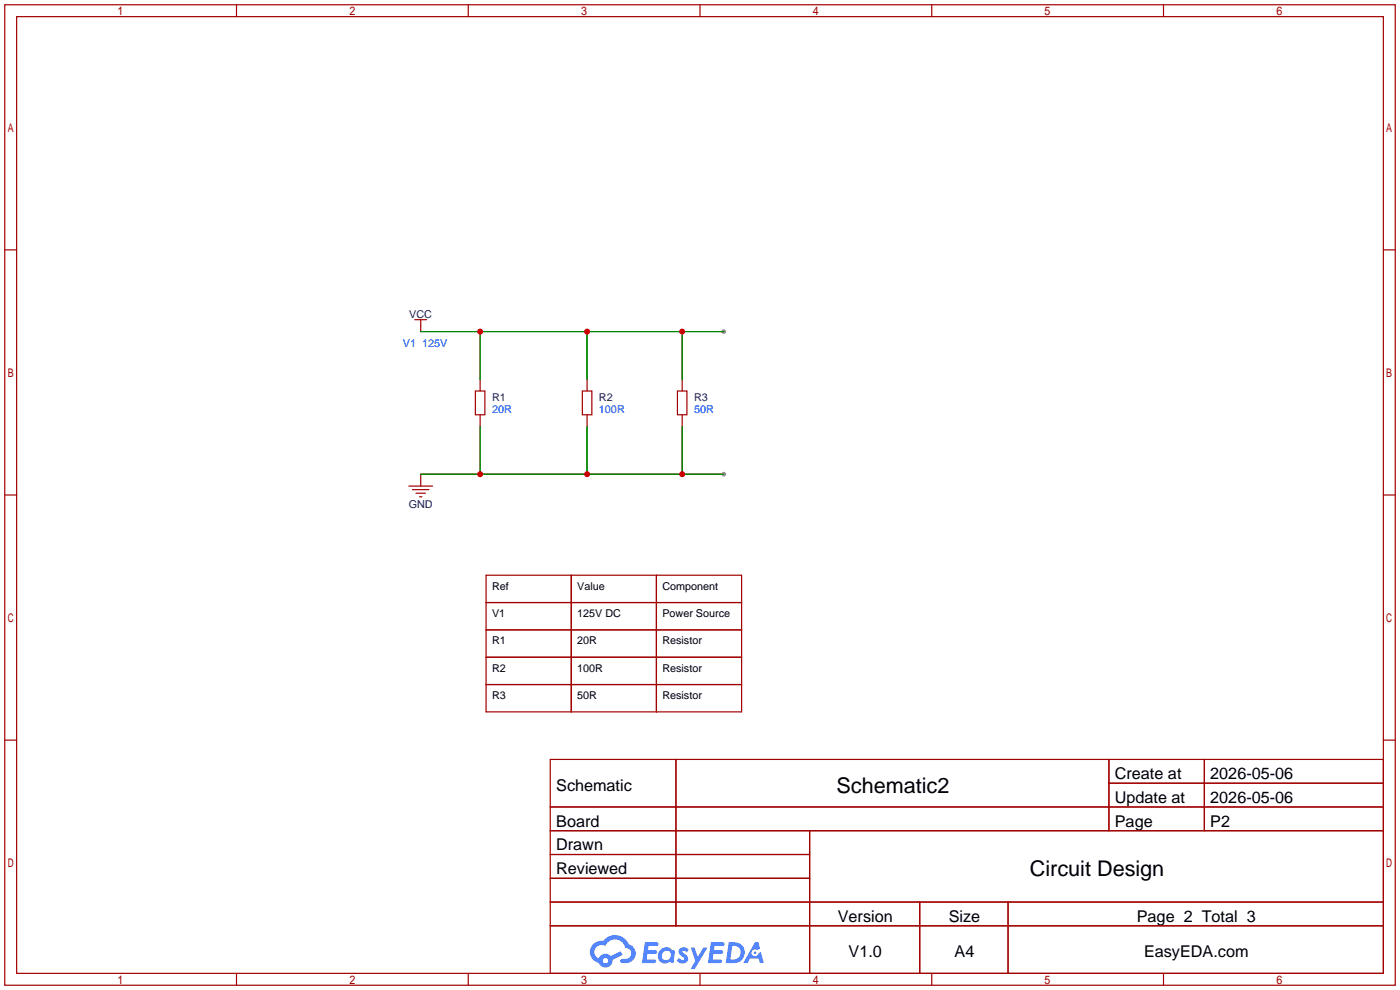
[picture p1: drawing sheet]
<svg xmlns="http://www.w3.org/2000/svg" width="299mm" height="212mm" viewBox="0 0 299 212" stroke-linecap="round" stroke-linejoin="round" font-family="sans-serif">
<g fill="none" stroke="#a10000" stroke-width=".25">
<path d="M1 1h297.2v209.6h-297.2zM3.6 3.6h292.1v204.4h-292.1zM50.5 1v2.6M100.1 1v2.6M149.6 1v2.6M199.1 1v2.6M248.7 1v2.6M1 53.4h2.6M295.7 53.4h2.5M1 105.8h2.6M295.7 105.8h2.5M1 158.2h2.6"/>
<path d="M295.7 158.2h2.5M117.6 162.3h178.1v45.7h-178.1zM117.6 172.5h178.1M117.6 177.5h178.1M144.5 162.3v35.6M173 177.5v30.5M237 162.3v15.2M237 167.4h58.7M257.4 162.3v15.2M117.6 182.6h55.4M117.6 192.8h178.1M117.6 187.7h55.4"/>
<path d="M117.6 197.9h178.1M196.6 192.8v15.2M215.4 192.8v15.2M50.5 208v2.6M100.1 208v2.6M149.6 208v2.6M199.1 208v2.6M248.7 208v2.6"/>
</g>
<g fill="#5487ff">
<path d="M145.3 202.7a1.3 1.3 0 0 1 1.9 .3l-.4 .6a.54 .54 0 0 0-.9-.2l.1 .2a1.34 1.34 0 0 1 .9 1.8 1.47 1.47 0 0 1-2.3-.1l.5-.6 .8 .5a.31 .31 0 0 0 .4-.3 .31 .31 0 0 0-.3-.4 1.12 1.12 0 0 1-.7-1.8z"/>
<path d="M147.6 202.5h.9l.6 2 1.2-2h.9l-2.7 4.6h-.9l1-1.7z"/>
<path d="M137.8 201.4h1.7a1.31 1.31 0 0 1 1.2 .2 .4 .4 0 0 1-.3 .5l-1.8 .1-.1 .9h1.6a.4 .4 0 0 1 .4 .4 .4 .4 0 0 1-.5 .4h-1.6l-.2 1.2h1.4a.46 .46 0 0 1 .5 0 .46 .46 0 0 1 .1 .5l-.4 .2h-2.6z"/>
<path d="M151.9 201.4h1.7a1.32 1.32 0 0 1 1.2 .2 .39 .39 0 0 1-.3 .5l-1.8 .1-.1 .9h1.6a.4 .4 0 0 1 .4 .4 .4 .4 0 0 1-.4 .4h-1.7l-.2 1.2h1.4a.46 .46 0 0 1 .5 0 .46 .46 0 0 1 .1 .5l-.4 .2h-2.6z"/>
<path d="M161.3 201.4h.8l.3 1.3-.6 .4a.75 .75 0 0 0-1.1 .3 .75 .75 0 0 0 .5 1 .75 .75 0 0 0 .9-.7l.5-.2 .6 2.3h-.8l-.3-.9h-1.8l-.5 .9h-1z"/>
<path d="M155.7 201.4l-.6 4.4h1.5a2.27 2.27 0 0 0 2.6-2.2 2.27 2.27 0 0 0-2.7-2.2zM156.5 202.1a1.5 1.5 0 0 1 1.8 1.6 1.5 1.5 0 0 1-1.9 1.4h-.3z"/>
<path d="M141.2 203a1.6 1.6 0 0 0-.3 2.3 1.6 1.6 0 0 0 2.3 .2l.7 .3 .3-2.4-.1-.3-.5-.1a1.58 1.58 0 0 0-2.4 0zM141.8 203.5a.98 .98 0 0 1 1.6 .4 .98 .98 0 0 1-1.1 1.3 .94 .94 0 0 1-.9-.7 .94 .94 0 0 1 .4-1z"/>
<path d="M126.8 201.8a2.37 2.37 0 0 0 1.1 4 1.54 1.54 0 0 0 1.8 1 1.54 1.54 0 0 0 1.2-1.6l2.2-1.1-.5-.8-2 1a1.57 1.57 0 0 0-2.7 .5 1.5 1.5 0 0 1-.7-2.1 1.5 1.5 0 0 1 2.2-.5 2.23 2.23 0 0 1 2.3-1.4 2.23 2.23 0 0 1 2 1.8 1.16 1.16 0 0 1 1.2 1.1 1.16 1.16 0 0 1-1.1 1.2h-.7a.47 .47 0 0 0-.5 .4 .47 .47 0 0 0 .4 .5 2.17 2.17 0 0 0 2.5-.9 2.17 2.17 0 0 0-.3-2.7l-.8-.4a3.2 3.2 0 0 0-5.5-.7l-1.1 .1zM128.8 205.3a.6 .6 0 0 1 1.2 0 .6 .6 0 0 1-1.2 0z"/>
<circle cx="161.4" cy="203.6" r=".28"/>
</g>
<g fill="none" stroke="#a10000" stroke-width=".25">
<path d="M88.6 68.3h2.6M89.9 68.3v2.6M101.6 83.6h2v5h-2zM102.6 81v2.6M102.6 88.6v2.6M124.5 83.6h2v5h-2zM125.5 81v2.6M125.5 88.6v2.6M144.8 83.6h2v5h-2zM145.8 81v2.6M145.8 88.6v2.6M87.4 103.9h5.1"/>
<path d="M88.1 104.6h3.6M88.9 105.4h2M89.7 106.2h.5M89.9 101.3v2.6M103.9 122.9h54.6v29.2h-54.6zM103.9 128.8h54.6M103.9 134.6h54.6M122.1 122.9v29.2M140.3 122.9v29.2M103.9 140.5h54.6M103.9 146.3h54.6"/>
</g>
<path d="M102.6 91.2v10.1M125.5 91.2v10.1M145.8 91.2v10.1M89.9 101.3h64.8" fill="none" stroke="#008700" stroke-width=".25"/>
<g fill="#999">
<circle cx="154.7" cy="101.3" r=".51"/>
<circle cx="154.7" cy="70.9" r=".51"/>
</g>
<path d="M89.9 70.9h64.8M102.6 70.9v10.1M125.5 70.9v10.1M145.8 70.9v10.1M102.6 91.2v10.1M125.5 91.2v10.1M145.8 91.2v10.1M89.9 101.3h64.8" fill="none" stroke="#008700" stroke-width=".25"/>
<g fill="#c00">
<circle cx="102.6" cy="101.3" r=".63"/>
<circle cx="125.5" cy="101.3" r=".63"/>
<circle cx="145.8" cy="101.3" r=".63"/>
<circle cx="145.8" cy="70.9" r=".63"/>
<circle cx="125.5" cy="70.9" r=".63"/>
<circle cx="102.6" cy="70.9" r=".63"/>
</g>
<g font-size="4.6">
<text x="178.8" y="169.4">Schematic2</text>
<text x="220.1" y="187.2">Circuit Design</text>
</g>
<g font-size="3.5">
<text x="238.3" y="166.5">Create at</text>
<text x="258.7" y="166.5">2026-05-06</text>
<text x="118.9" y="169.1">Schematic</text>
<text x="238.3" y="171.6">Update at</text>
<text x="258.7" y="171.6">2026-05-06</text>
<text x="118.9" y="176.7">Board</text>
<text x="238.3" y="176.7">Page</text>
<text x="258.7" y="176.7">P2</text>
<text x="118.9" y="181.8">Drawn</text>
<text x="118.9" y="186.8">Reviewed</text>
<text x="179.1" y="197">Version</text>
<text x="202.8" y="197">Size</text>
<text x="243" y="197">Page 2 Total 3</text>
<text x="181.4" y="204.6">V1.0</text>
<text x="204" y="204.6">A4</text>
<text x="244.5" y="204.6">EasyEDA.com</text>
</g>
<g font-size="2.3" fill="#000080">
<text x="87.5" y="67.9">VCC</text>
<text x="105.2" y="85.6">R1</text>
<text x="128" y="85.6">R2</text>
<text x="148.3" y="85.6">R3</text>
<text x="87.4" y="108.5">GND</text>
</g>
<g font-size="2.3" fill="#00f">
<text x="86.1" y="74.2">V1 125V</text>
<text x="105.2" y="88.2">20R</text>
<text x="128" y="88.2">100R</text>
<text x="148.3" y="88.2">50R</text>
</g>
<g font-size="2.3">
<text x="105.2" y="126.1">Ref</text>
<text x="105.2" y="131.9">V1</text>
<text x="123.4" y="126.1">Value</text>
<text x="123.4" y="131.9">125V DC</text>
<text x="141.6" y="126.1">Component</text>
<text x="141.6" y="131.9">Power Source</text>
<text x="105.2" y="137.7">R1</text>
<text x="123.4" y="137.7">20R</text>
<text x="141.6" y="137.7">Resistor</text>
<text x="105.2" y="143.6">R2</text>
<text x="123.4" y="143.6">100R</text>
<text x="141.6" y="143.6">Resistor</text>
<text x="105.2" y="149.4">R3</text>
<text x="123.4" y="149.4">50R</text>
<text x="141.6" y="149.4">Resistor</text>
</g>
</svg>
